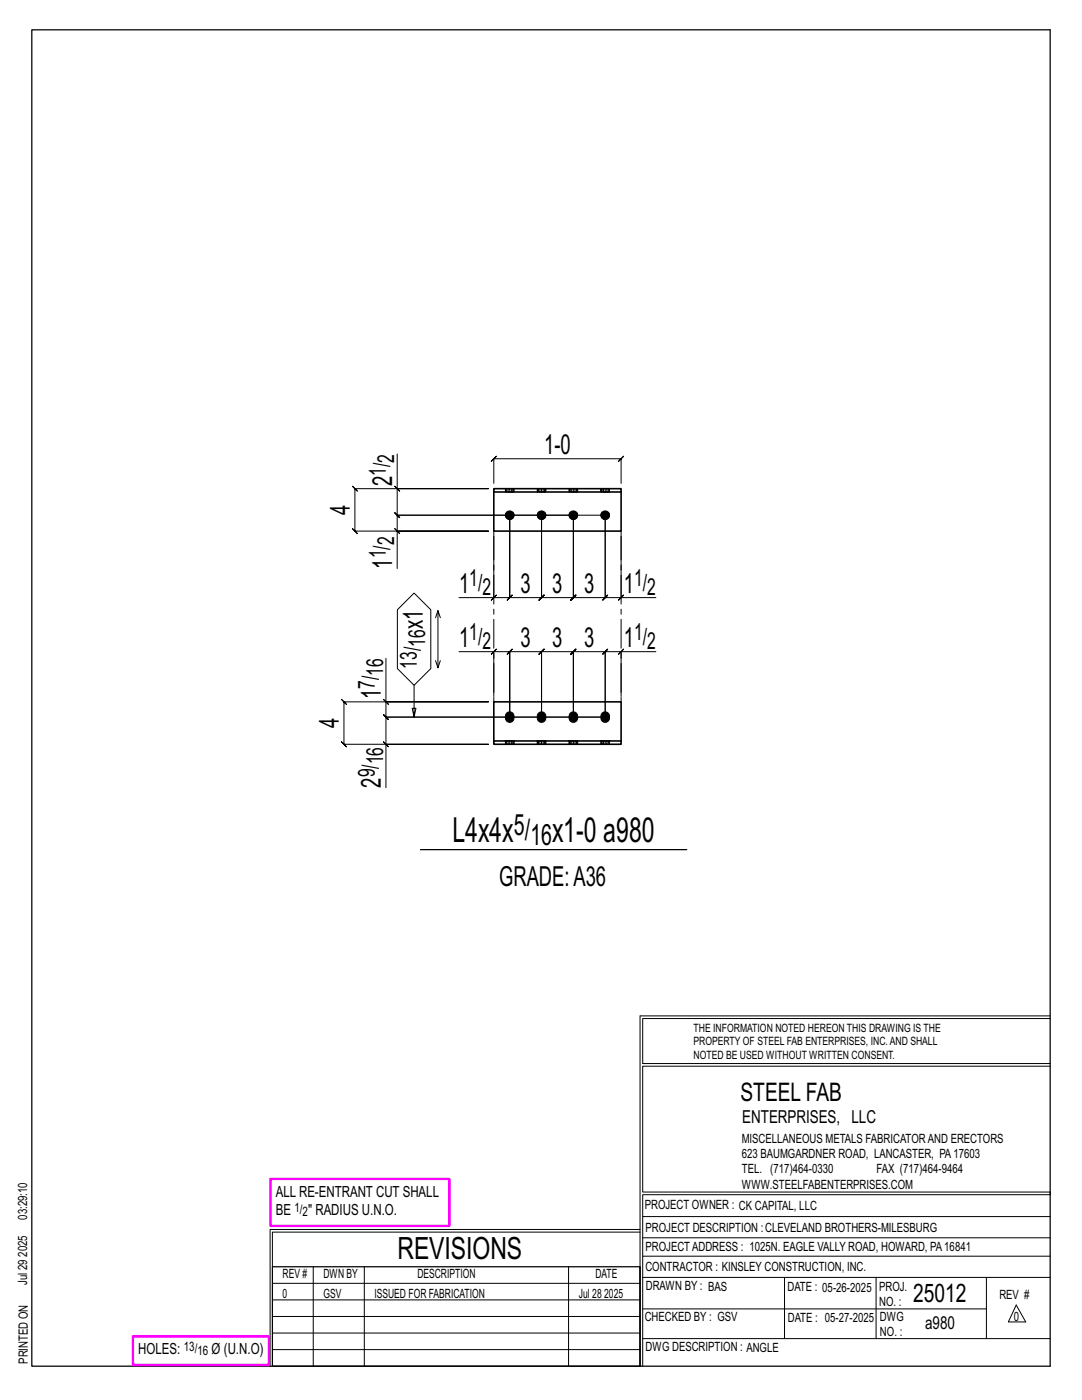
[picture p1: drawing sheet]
<svg xmlns="http://www.w3.org/2000/svg" width="216mm" height="279mm" viewBox="0 0 216 279" stroke-linecap="round" stroke-linejoin="round" font-family="sans-serif">
<g fill="none" stroke="#000" stroke-width=".2">
<path d="M78.8 97l1 1zM79.3 90.6v6.9h18.2h-26.7l-.5-.5 1 1-.5-.5v8.5l-.5-.5 1 1-.5-.5h26.7h-18.2v7.5M79.3 97.5v5.3l-.5-.5 1 1-.5-.5h35.1M98.5 96.5v-4.9l-.5 .5 1-1-.5 .5h25.4l-.5 .5 1-1-.5 .5v4.9M78.8 105.5l1 1zM98 119.8l1-1zM98.5 107.1v12.2h-6.9M120.8 102.8v16.5l.5-.5-1 1 .5-.5h-6.4l.5-.5-1 1 .5-.5v-16.5v16.5l.5-.5-1 1 .5-.5h-6.3l.5-.5-1 1 .5-.5v-16.5v16.5l.5-.5-1 1 .5-.5h-6.4l.5-.5-1 1 .5-.5v-16.5v16.5l.5-.5-1 1 .5-.5h-3.2M120.8 102.8v16.5l-.5 .5 1-1-.5 .5h3.1M120.8 102.8h-41.5l-.5-.5 1 1-.5-.5v3.2M123.4 119.8l1-1zM123.9 107.1v12.2h7"/>
<path d="M76.5 139.6l1 1zM77 131.4v8.7h20.5h-28.9l-.5-.5 1 1-.5-.5v8.4l-.5-.5 1 1-.5-.5h28.9h-20.5v8.7M79.3 121.7l3.3-3.3 3.4 3.3v11.7l-3.4 3.4-3.3-3.4zM82.6 136.8v6.3l-.3-1.7h.7l-.4 1.7M86.9 131.8l.5 1.5 .5-1.5M87.4 121.8l-.5 1.5M87.9 123.3l-.5-1.5v11.5M91.6 130.1h6.9v8.9M98.5 130.1h3.2l-.5 .5 1-1-.5 .5v13v-13l-.5 .5 1-1-.5 .5h6.4l-.5 .5 1-1-.5 .5v13v-13l-.5 .5 1-1-.5 .5h6.3l-.5 .5 1-1-.5 .5v13v-13l-.5 .5 1-1-.5 .5h6.4l-.5 .5 1-1-.5 .5v13M99 129.6l-1 1zM123.9 130.1h-3.1l.5-.5-1 1 .5-.5v13M124.4 129.6l-1 1z"/>
<path d="M130.9 130.1h-7v8.9M76.5 148l1 1zM77 140.1v3l-.5-.5 1 1-.5-.5h43.8M120.8 143.1h-43.8l-.5-.5 1 1-.5-.5v5.4M127.7 202.7v70M127.7 202.7h81.8M209.5 203.3h-81.3v9h81.3M209.5 212.8h-81.3v25.1h81.3v.5h-81.3v34.3M54.4 259.4h73.3M54.4 256.1h73.3M62.5 252.8v19.9M72.7 252.8v19.9"/>
<path d="M113.4 252.8v19.9M127.7 245.4h-73.8v27.3M127.7 245.9h-73.3v6.9M128.2 242.8h81.3M128.2 254.9h81.3M128.2 250.7h81.3M128.2 247h81.3M156.5 254.9v12.2M174.8 254.9v12.2M196.8 254.9v12.2M54.4 269.3h73.3M54.4 266h73.3"/>
<path d="M54.4 262.7h73.3M128.2 261.2h68.6M128.2 267.1h81.3M202.8 260.4l1.9 3.4h-3.5z"/>
</g>
<path d="M6.3 6h203.2v266.7h-203.2zM83.9 169.6h53.1M54.4 252.8h73.3v19.9h-73.3z" fill="none" stroke="#000" stroke-width=".25"/>
<path d="M54 235.3h35.6v9.3h-35.6zM26.5 266.7h27.1v5.7h-27.1z" fill="none" stroke="#f0f" stroke-width=".5"/>
<g fill="#000" stroke="#000" stroke-width=".2">
<path d="M101.1 142.3a.91 .91 0 0 1 1.1-.1 .91 .91 0 0 1 .4 1.1 .9 .9 0 0 1-1.1 .8 .9 .9 0 0 1-.7-1.2zM107.5 142.3a.91 .91 0 0 1 1.1-.1 .91 .91 0 0 1 .3 1.1 .9 .9 0 0 1-1.1 .8 .9 .9 0 0 1-.6-1.2zM113.8 142.3a.91 .91 0 0 1 1.1-.1 .91 .91 0 0 1 .4 1.1 .9 .9 0 0 1-1.1 .8 .9 .9 0 0 1-.7-1.2zM120.2 142.3a.91 .91 0 0 1 1.1-.1 .91 .91 0 0 1 .3 1.1 .9 .9 0 0 1-1.1 .8 .9 .9 0 0 1-.6-1.2z"/>
<circle cx="101.7" cy="102.8" r=".86"/>
<circle cx="108.1" cy="102.8" r=".86"/>
<circle cx="114.4" cy="102.8" r=".86"/>
<circle cx="120.8" cy="102.8" r=".86"/>
</g>
<g fill="none" stroke="#000" stroke-width=".32">
<path d="M98.5 97.5h25.4v.7h-25.4zM98.5 98.2v7.8h25.4v-7.8M98.5 147.9h25.4v.6h-25.4zM98.5 147.9v-7.8h25.4v7.8M100.8 147.9h.1M100.8 148.5h.1M102.6 147.9h.1M102.6 148.5h.1M107.2 147.9h.1M107.2 148.5h.1M108.9 147.9h.1M108.9 148.5h.1"/>
<path d="M113.5 147.9h.1M113.5 148.5h.1M115.3 147.9h.1M115.3 148.5h.1M119.9 147.9h.1M119.9 148.5h.1M121.6 147.9h.1M121.6 148.5h.1"/>
</g>
<g fill="none" stroke="#000" stroke-width=".2" stroke-dasharray="2 1.4">
<path d="M100.8 97.5l.1 .7zM100.9 97.5h.2M101.4 97.5h-.3v.7h-.2M101.4 98.2h.3v-.7h-.3v.7h-.3M101.7 97.5h.3v.7h-.3M102 97.5h.3v.7h-.3M102.3 97.5h.2v.7h-.2M102.5 97.5v.7M107.2 97.5l.1 .7zM107.3 97.5h.2M107.7 97.5h-.2v.7h-.2M107.7 98.2h.4v-.7h-.4v.7h-.2"/>
<path d="M108.1 97.5h.3v.7h-.3M108.4 97.5h.3v.7h-.3M108.7 97.5h.2v.7h-.2M108.9 97.5v.7M113.5 97.5l.1 .7zM113.6 97.5h.2M114.1 97.5h-.3v.7h-.2M114.1 98.2h.3v-.7h-.3v.7h-.3M114.4 97.5h.3v.7h-.3M114.7 97.5h.3v.7h-.3M115 97.5h.2v.7h-.2M115.2 97.5v.7"/>
<path d="M119.9 97.5l.1 .7zM120 97.5h.2M120.4 97.5h-.2v.7h-.2M120.4 98.2h.4v-.7h-.4v.7h-.2M120.8 97.5h.3v.7h-.3M121.1 97.5h.3v.7h-.3M121.4 97.5h.2v.7h-.2M121.6 97.5v.7M100.8 147.9h.1M100.8 147.9v.6M100.9 148.5h-.1M101.1 148.5h-.2v-.6h.2"/>
<path d="M101.4 147.9h.3v.6h-.3zM101.4 148.5h-.3v-.6h.3M101.7 148.5h.3v-.6h.3M101.7 147.9h.3M102 148.5h.3v-.6h.2M102.3 148.5h.2l.1-.6M102.6 148.5v-.6M102.6 148.5h-.1M107.2 147.9h.1M107.2 147.9v.6M107.3 148.5h-.1M107.5 148.5h-.2v-.6h.2"/>
<path d="M107.7 147.9h.4v.6h-.4zM107.7 148.5h-.2v-.6h.2M108.1 148.5h.3v-.6h.3M108.1 147.9h.3M108.4 148.5h.3v-.6h.2M108.7 148.5h.2v-.6M108.9 148.5v-.6M108.9 148.5h.1M113.5 147.9h.1M113.5 147.9v.6M113.6 148.5h-.1M113.8 148.5h-.2v-.6h.2"/>
<path d="M114.1 147.9h.3v.6h-.3zM114.1 148.5h-.3v-.6h.3M114.4 148.5h.3v-.6h.3M114.4 147.9h.3M114.7 148.5h.3v-.6h.2M115 148.5h.2l.1-.6M115.3 148.5v-.6M115.3 148.5h-.1M119.9 147.9h.1M119.9 147.9v.6M120 148.5h-.1M120.2 148.5h-.2v-.6h.2"/>
<path d="M120.4 147.9h.4v.6h-.4zM120.4 148.5h-.2v-.6h.2M120.8 148.5h.3v-.6h.3M120.8 147.9h.3M121.1 148.5h.3v-.6h.2M121.4 148.5h.2v-.6M121.6 148.5v-.6M121.6 148.5h.1"/>
<circle cx="101.7" cy="102.8" r=".86"/>
<circle cx="108.1" cy="102.8" r=".86"/>
<circle cx="114.4" cy="102.8" r=".86"/>
<circle cx="120.8" cy="102.8" r=".86"/>
</g>
<path d="M98.5 106v34.1M123.9 106v34.1" fill="none" stroke="#000" stroke-width=".2" stroke-dasharray="5.8 1 1 1"/>
<g font-size="6.9">
<text x="90.3" y="168.1">L4x4x</text>
<text x="110.2" y="168.1">x1-0 a980</text>
</g>
<text font-size="6.1" x="79.3" y="251.3">REVISIONS</text>
<g font-size="5.9">
<text x="102.6" y="166.6">5/</text>
<text x="105.8" y="168.6">16</text>
</g>
<g font-size="5.5">
<text x="108.6" y="90.6">1-0</text>
<text x="78.3" y="97" transform="rotate(-90 78.3 97)">2</text>
<text x="69.8" y="102.8" transform="rotate(-90 69.8 102.8)">4</text>
<text x="78.3" y="113.5" transform="rotate(-90 78.3 113.5)">1</text>
<text x="91.6" y="118.3">1</text>
<text x="103.9" y="118.3">3</text>
<text x="110.2" y="118.3">3</text>
<text x="116.6" y="118.3">3</text>
<text x="124.5" y="118.3">1</text>
<text x="84.4" y="125.6" transform="rotate(-90 84.4 125.6)">x1</text>
<text x="91.6" y="129.1">1</text>
<text x="103.9" y="129.1">3</text>
<text x="110.2" y="129.1">3</text>
<text x="116.6" y="129.1">3</text>
<text x="124.5" y="129.1">1</text>
<text x="76" y="139.5" transform="rotate(-90 76 139.5)">1</text>
<text x="67.6" y="145.3" transform="rotate(-90 67.6 145.3)">4</text>
<text x="76" y="157.2" transform="rotate(-90 76 157.2)">2</text>
<text x="99.6" y="176.8">GRADE:A36</text>
</g>
<g font-size="5.1">
<text x="147.8" y="219.8">STEEL FAB</text>
<text x="182.2" y="259.9">25012</text>
</g>
<g font-size="4.7">
<text x="77" y="94.9" transform="rotate(-90 77 94.9)">1/</text>
<text x="78.7" y="92.3" transform="rotate(-90 78.7 92.3)">2</text>
<text x="77" y="111.4" transform="rotate(-90 77 111.4)">1/</text>
<text x="78.7" y="108.8" transform="rotate(-90 78.7 108.8)">2</text>
<text x="93.6" y="117">1/</text>
<text x="96.3" y="118.7">2</text>
<text x="126.5" y="117">1/</text>
<text x="129.1" y="118.7">2</text>
<text x="84.8" y="129.1" transform="rotate(-90 84.8 129.1)">16</text>
<text x="93.6" y="127.8">1/</text>
<text x="96.3" y="129.5">2</text>
<text x="126.5" y="127.8">1/</text>
<text x="129.1" y="129.5">2</text>
<text x="74.8" y="137.5" transform="rotate(-90 74.8 137.5)">7/</text>
<text x="76.4" y="134.9" transform="rotate(-90 76.4 134.9)">16</text>
<text x="83.2" y="133.4" transform="rotate(-90 83.2 133.4)">13/</text>
<text x="74.8" y="155.2" transform="rotate(-90 74.8 155.2)">9/</text>
<text x="76.4" y="152.6" transform="rotate(-90 76.4 152.6)">16</text>
</g>
<g font-size="3.6">
<text x="148.1" y="224.1">ENTERPRISES, LLC</text>
<text x="184.6" y="265.2">a980</text>
</g>
<g font-size="3.1">
<text x="55" y="238.9">ALL RE-ENTRANT CUT SHALL</text>
<text x="55" y="242.5">BE</text>
<text x="61.5" y="242.5">&quot; RADIUS U.N.O.</text>
<text x="27.6" y="270.2">HOLES:</text>
<text x="42.2" y="270.2">Ø (U.N.O)</text>
</g>
<g font-size="2.6">
<text x="58.8" y="241.8">1/</text>
<text x="60.4" y="242.7">2</text>
<text x="36.7" y="269.6">13/</text>
<text x="39.4" y="270.5">16</text>
</g>
<g font-size="2.5">
<text x="148" y="231.2">623 BAUMGARDNER ROAD, LANCASTER, PA17603</text>
<text x="148" y="228.1">MISCELLANEOUS METALS FABRICATORAND ERECTORS</text>
<text x="148" y="237.2">WWW.STEELFABENTERPRISES.COM</text>
<text x="148" y="234.2">TEL. (717)464-0330</text>
<text x="174.9" y="234.2">FAX (717)464-9464</text>
<text x="5.4" y="243.4" transform="rotate(-90 5.4 243.4)">03:29:10</text>
<text x="128.7" y="241.3">PROJECT OWNER : CK CAPITAL, LLC</text>
<text x="128.8" y="246">PROJECT DESCRIPTION :CLEVELAND BROTHERS-MILESBURG</text>
<text x="5.4" y="250.8" transform="rotate(-90 5.4 250.8)">2025</text>
<text x="128.8" y="249.7">PROJECTADDRESS : 1025N. EAGLE VALLY ROAD, HOWARD, PA16841</text>
<text x="5.4" y="256.5" transform="rotate(-90 5.4 256.5)">Jul 29</text>
<text x="56.4" y="255">REV #</text>
<text x="64.5" y="255">DWN BY</text>
<text x="83.3" y="255">DESCRIPTION</text>
<text x="118.8" y="255">DATE</text>
<text x="128.8" y="253.7">CONTRACTOR : KINSLEY CONSTRUCTION, INC.</text>
<text x="128.9" y="257.5">DRAWN BY : BAS</text>
<text x="157.1" y="257.6">DATE : 05-26-2025</text>
<text x="175.4" y="257.7">PROJ.</text>
<text x="56.4" y="259">0</text>
<text x="64.5" y="259">GSV</text>
<text x="74.7" y="259">ISSUED FOR FABRICATION</text>
<text x="115.5" y="259">Jul 28</text>
<text x="120.6" y="259">2025</text>
<text x="128.6" y="263.7">CHECKED BY : GSV</text>
<text x="157.2" y="263.7">DATE : 05-27-2025</text>
<text x="175.4" y="260.7">NO. :</text>
<text x="175.6" y="263.7">DWG</text>
<text x="199.4" y="259.2">REV #</text>
<text x="202.3" y="263.7">0</text>
<text x="128.8" y="269.7">DWG DESCRIPTION : ANGLE</text>
<text x="175.6" y="266.7">NO. :</text>
<text x="5.5" y="272.2" transform="rotate(-90 5.5 272.2)">PRINTED ON</text>
</g>
<g font-size="2.3">
<text x="138.4" y="208.6">PROPERTY OF STEEL FAB ENTERPRISES, INC.AND SHALL</text>
<text x="138.4" y="205.9">THE INFORMATION NOTED HEREON THIS DRAWING IS THE</text>
<text x="138.4" y="211.3">NOTED BE USED WITHOUT WRITTEN CONSENT.</text>
</g>
</svg>
